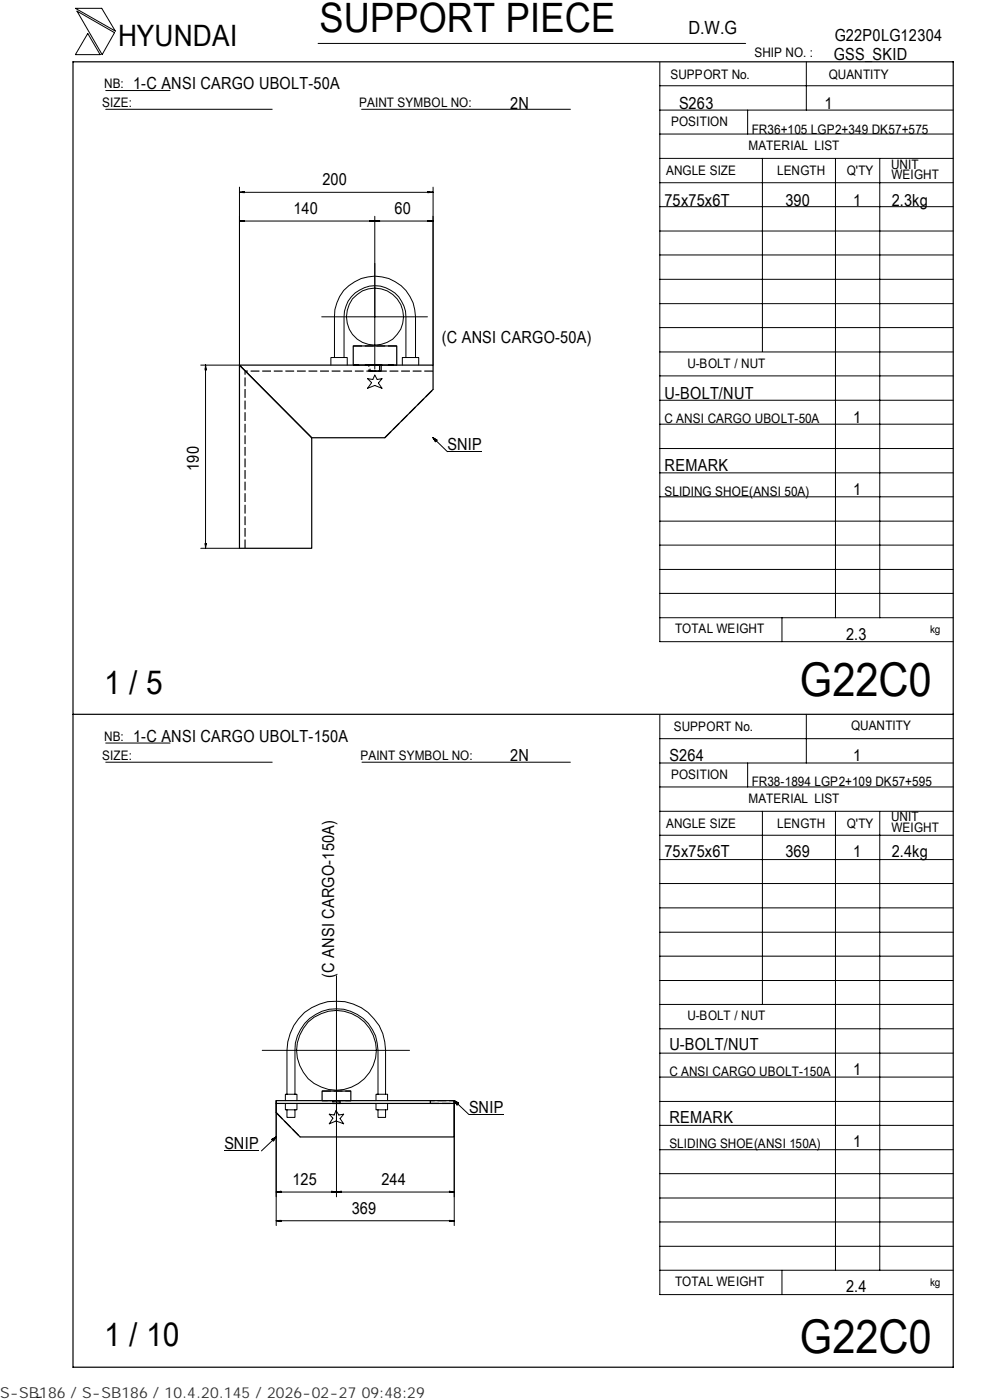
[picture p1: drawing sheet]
<svg xmlns="http://www.w3.org/2000/svg" width="210mm" height="297mm" viewBox="0 0 210 297" stroke-linecap="round" stroke-linejoin="round" font-family="sans-serif">
<g fill="none" stroke="#000" stroke-width=".21">
<path d="M16 1.8h5.6l2.9 4.8zM16.3 2.4l8 4.5-2.6 4.7zM18.6 7.1l2.6 4.5h-5.2zM22.4 19.2h13.7M67.5 9.2h90.6M139.9 18.2h62.3M139.9 13.2v122.9h62.3M171 13.1v10.3M22.4 23.2h35.3M50.8 39.7v37.8h-8.2M76.7 23.2h44.3M91.9 39.7v37.8"/>
<path d="M139.9 38.8h62.3M139.9 33.6h62.3M139.9 28.4h62.3M139.9 23.4h62.3M158.6 23.4v5M161.7 33.6v41M177.2 33.7v97.4M186.6 33.7v97.4M50.8 40.8l1-.2v.3zM50.8 40.8h41.1M50.8 46.9l1-.1v.2zM51.5 40.7v.1"/>
<path d="M51.5 46.8v.2M78.5 46.8l2 .2v-.2l-2 .2zM78.8 46.8v.2M79.5 45.9v32.4M80.3 46.8v.2M90.8 46.8l1.1 .1-1.1 .1zM90.8 40.6l1.1 .2-1.1 .1zM91.1 40.7v.1M91.1 46.8v.2M91.9 46.9h-41.1M139.9 59.3h62.3M139.9 54.1h62.3"/>
<path d="M139.9 49h62.3M139.9 43.8h62.3M43.5 78.1h.2M43.6 77.5l.2 1h-.3zM43.6 77.5v38.8M68.2 67.2h22.5M70.2 77.5v-1.6h3.4v1.6M70.9 75.9v-8.7a8.6 8.6 0 0 1 8.6-8.6 8.6 8.6 0 0 1 8.6 8.6v8.7M73 75.9v-8.7a6.6 6.6 0 0 1 6.5-6.6 6.6 6.6 0 0 1 6.6 6.6v8.7M85.3 77.5v-1.6h3.5v1.6M139.9 79.7h62.3M139.9 74.7h62.3"/>
<path d="M139.9 69.5h62.3M139.9 64.4h62.3M78 80.3l1.1 .2 .4-.9 .5 .9 1-.2-.7 1 .7 1.1-1.5-.6-1.5 .6 .8-1.2zM91.9 92.9l.8 .5-.3 .3zM91.9 92.9l3 2.9M94.9 95.8h7.4M139.9 95.2h62.3M139.9 90h62.3M139.9 84.9h62.3M42.6 116.3h8.2M43.5 115.3h.3l-.2 1zM43.5 115.6h.2"/>
<path d="M139.9 100.3h62.3M139.9 115.6h62.3M139.9 110.6h62.3M139.9 105.4h62.3M139.9 131.1h62.3M139.9 125.9h62.3M139.9 120.8h62.3M165.9 131.1v5M22.4 157.6h13.7M139.9 151.7v122.9h62.3M139.9 156.7h62.3M171 151.5v10.4"/>
<path d="M22.4 161.7h35.3M76.8 161.7h44.2M139.9 177.2h62.3M139.9 172.1h62.3M139.9 167h62.3M139.9 161.9h62.3M158.6 161.9v5.1M161.7 172.1v41M177.2 172.2v97.3M186.6 172.2v97.3M139.9 182.4h62.3M139.9 197.8h62.3"/>
<path d="M139.9 192.6h62.3M139.9 187.4h62.3M71.4 207v46.9M139.9 218.3h62.3M139.9 213.1h62.3M139.9 208h62.3M139.9 202.9h62.3M55.6 222.8h31.3M58.6 233.5v26.5M60.5 234.1v1.3h2.5v-1.3M60.5 233.5v-1.4h2.5v1.4M60.9 232.1v-9.3a10.5 10.5 0 0 1 10.4-10.4 10.5 10.5 0 0 1 10.5 10.4v9.3"/>
<path d="M60.9 235.4v1.7h1.7v-1.7M62.6 232.1v-9.3a8.8 8.8 0 0 1 8.8-8.8 8.8 8.8 0 0 1 8.8 8.8v9.3M69.8 236.4l1.1 .1 .4-.9 .6 .9 1-.1-.8 .9 .8 1.1-1.6-.6-1.5 .6 .8-1.2zM79.7 234.1v1.3h2.5v-1.3M79.7 233.5v-1.4h2.5v1.4M80.2 235.4v1.7h1.6v-1.7M96.3 233.5v26.5M96.3 233.5l1 .5-.4 .4zM96.3 233.5l3.2 3h7.3M139.9 238.7h62.3M139.9 233.7h62.3M139.9 228.5h62.3"/>
<path d="M139.9 223.4h62.3M47.6 244.2h7.3M57.6 241.7l1-.5-.6 .9zM58.6 252.9l1-.2v.3zM58.6 252.9h37.7M58.6 259l1-.1v.3zM58.6 259h37.7M58.6 241.2l-3.2 3M59.3 258.9v.2M59.3 252.8v.2M70.3 252.7l1.1 .2-1.1 .1zM70.7 252.8v.2"/>
<path d="M71.4 252.9l1-.2v.3zM72 252.8v.2M95.3 252.7l1 .2-1 .1zM95.3 258.9l1 .1-1 .2zM95.7 252.8v.2M95.7 258.9v.2M139.9 259.2h62.3M139.9 254.2h62.3M139.9 249h62.3M139.9 243.9h62.3M139.9 269.5h62.3M139.9 264.4h62.3"/>
<path d="M165.9 269.5v5.1M8.8 296.4l-1 .1"/>
<circle cx="79.5" cy="67.2" r="6.1"/>
<circle cx="71.4" cy="222.9" r="8.5"/>
</g>
<path d="M15.5 13.1h186.7v277h-186.7zM50.8 77.5h41.1v5.1l-10.3 10.3h-15.5zM50.8 77.5l15.3 15.4v23.4h-15.3zM74.9 77.5v-4.1h9.2v4.1M15.5 151.5h186.7M58.6 234.1v1.9l5.1 5.2h32.6v-7.1M68.3 233.5v-2h6.1v2M91.3 233.5h5v.6h-5zM91.3 233.5h-32.7v.6h32.7" fill="none" stroke="#000" stroke-width=".25"/>
<g fill="none" stroke="#000" stroke-width=".25" stroke-dasharray="1.9 .6" stroke-linecap="butt">
<path d="M74.9 73.4h9.2M74.9 77.5h9.2h-9.2M80 77.5h.5v1.2h-2v-1.2h1.5M80.8 77.5v1.2h-2.6v-1.2h2.6M91.9 78.7h-39.9M81.6 92.9l10.3-10.3M52 116.3v-37.6M58.6 236l5.1 5.2M68.3 231.5h6.1M68.3 233.5h6.1M70.4 233.5h1.9v.6h-1.9v-.6M72 233.5l.1 .6h-1.5v-.6h1.4"/>
<path d="M74.4 233.5h-6.1M91.3 234.1h5v-.6h-5"/>
</g>
<path d="M78.5 77.5h2M80.5 78.7h-2" fill="none" stroke="#000" stroke-width=".25" stroke-dasharray="1.1 .3" stroke-linecap="butt"/>
<path d="M78.2 77.5h2.6M80.8 78.7h-2.6" fill="none" stroke="#000" stroke-width=".25" stroke-dasharray="1.4 .4" stroke-linecap="butt"/>
<path d="M70.6 233.5h1.5M72.1 234.1h-1.5" fill="none" stroke="#000" stroke-width=".25" stroke-dasharray=".8 .3" stroke-linecap="butt"/>
<path d="M70.4 233.5h1.9M72.3 234.1h-1.9" fill="none" stroke="#000" stroke-width=".25" stroke-dasharray="1 .3" stroke-linecap="butt"/>
<path d="M91.9 93h.8v.7h-.8zM96.4 233.6h.9v.8h-.9zM57.7 241.3h.9v.8h-.9z" fill="#000"/>
<g font-size="9.9">
<text x="169.7" y="147.6">G22C0</text>
<text x="169.7" y="286.9">G22C0</text>
</g>
<text font-size="8.6" x="67.7" y="6.9">SUPPORT PIECE</text>
<g font-size="7">
<text x="22.1" y="147.2">1 / 5</text>
<text x="22.1" y="285.6">1 / 10</text>
</g>
<text font-size="6.3" x="25.1" y="9.8">HYUNDAI</text>
<text font-size="3.9" x="146" y="7.3">D.W.G</text>
<g font-size="3.5">
<text x="177" y="8.7">G22P0LG12304</text>
<text x="176.9" y="12.8">GSS_SKID</text>
<text x="28.3" y="19">1-C ANSI CARGO UBOLT-50A</text>
<text x="108.2" y="23.1">2N</text>
<text x="144" y="23.1">S263</text>
<text x="174.8" y="23.1">1</text>
<text x="68.4" y="39.3">200</text>
<text x="62.2" y="45.5">140</text>
<text x="83.7" y="45.5">60</text>
<text x="141" y="43.6">75x75x6T</text>
<text x="166.6" y="43.6">390</text>
<text x="180.9" y="43.6">1</text>
<text x="189.1" y="43.6">2.3kg</text>
<text x="93.7" y="72.8">(C ANSI CARGO-50A)</text>
<text x="141" y="84.6">U-BOLT/NUT</text>
<text x="180.9" y="89.7">1</text>
<text x="94.9" y="95.4">SNIP</text>
<text x="42.2" y="99.8" transform="rotate(-90 42.2 99.8)">190</text>
<text x="141" y="99.9">REMARK</text>
<text x="180.9" y="105.1">1</text>
<text x="179.5" y="135.8">2.3</text>
<text x="28.3" y="157.3">1-C ANSI CARGO UBOLT-150A</text>
<text x="108.2" y="161.4">2N</text>
<text x="142" y="161.4">S264</text>
<text x="180.9" y="161.4">1</text>
<text x="141" y="181.9">75x75x6T</text>
<text x="166.6" y="181.9">369</text>
<text x="180.9" y="181.9">1</text>
<text x="189.1" y="181.9">2.4kg</text>
<text x="70.9" y="207.4" transform="rotate(-90 70.9 207.4)">(C ANSI CARGO-150A)</text>
<text x="142" y="222.8">U-BOLT/NUT</text>
<text x="180.9" y="228">1</text>
<text x="99.5" y="236.1">SNIP</text>
<text x="142" y="238.3">REMARK</text>
<text x="47.6" y="243.8">SNIP</text>
<text x="180.9" y="243.3">1</text>
<text x="62.1" y="251.4">125</text>
<text x="80.9" y="251.4">244</text>
<text x="74.6" y="257.6">369</text>
<text x="179.5" y="274.1">2.4</text>
</g>
<text font-size="3.2" fill="#323232" x="0" y="296.6">S-SB186 / S-SB186 / 10.4.20.145 / 2026-02-27 09:48:29</text>
<g font-size="2.8">
<text x="142.2" y="16.8">SUPPORT No.</text>
<text x="160" y="12.2">SHIP NO. :</text>
<text x="175.8" y="16.7">QUANTITY</text>
<text x="21.7" y="22.8">SIZE:</text>
<text x="22.1" y="18.7">NB:</text>
<text x="76.2" y="22.8">PAINT SYMBOL NO:</text>
<text x="142.3" y="26.8">POSITION</text>
<text x="159.4" y="28.4">FR36+105 LGP2+349 DK57+575</text>
<text x="158.8" y="31.7">MATERIAL LIST</text>
<text x="189" y="35.8">UNIT</text>
<text x="141.3" y="37.2">ANGLE SIZE</text>
<text x="164.8" y="37.1">LENGTH</text>
<text x="179.6" y="37.1">Q'TY</text>
<text x="189.1" y="38">WEIGHT</text>
<text x="145.8" y="78">U-BOLT / NUT</text>
<text x="141" y="89.8">C ANSI CARGO UBOLT-50A</text>
<text x="141" y="105.2">SLIDING SHOE(ANSI 50A)</text>
<text x="143.2" y="134.4">TOTAL WEIGHT</text>
<text x="142.9" y="155">SUPPORT No.</text>
<text x="180.5" y="154.9">QUANTITY</text>
<text x="21.7" y="161.3">SIZE:</text>
<text x="22.1" y="157.1">NB:</text>
<text x="76.5" y="161.2">PAINT SYMBOL NO:</text>
<text x="142.3" y="165.3">POSITION</text>
<text x="159.4" y="166.7">FR38-1894 LGP2+109 DK57+595</text>
<text x="158.8" y="170.3">MATERIAL LIST</text>
<text x="141.3" y="175.7">ANGLE SIZE</text>
<text x="164.8" y="175.6">LENGTH</text>
<text x="179.6" y="175.6">Q'TY</text>
<text x="189" y="174.2">UNIT</text>
<text x="189.1" y="176.5">WEIGHT</text>
<text x="145.8" y="216.5">U-BOLT / NUT</text>
<text x="142" y="228.2">C ANSI CARGO UBOLT-150A</text>
<text x="142" y="243.5">SLIDING SHOE(ANSI 150A)</text>
<text x="143.2" y="272.9">TOTAL WEIGHT</text>
</g>
<g font-size="2.3">
<text x="197.3" y="134.3">kg</text>
<text x="197.3" y="272.8">kg</text>
</g>
</svg>
